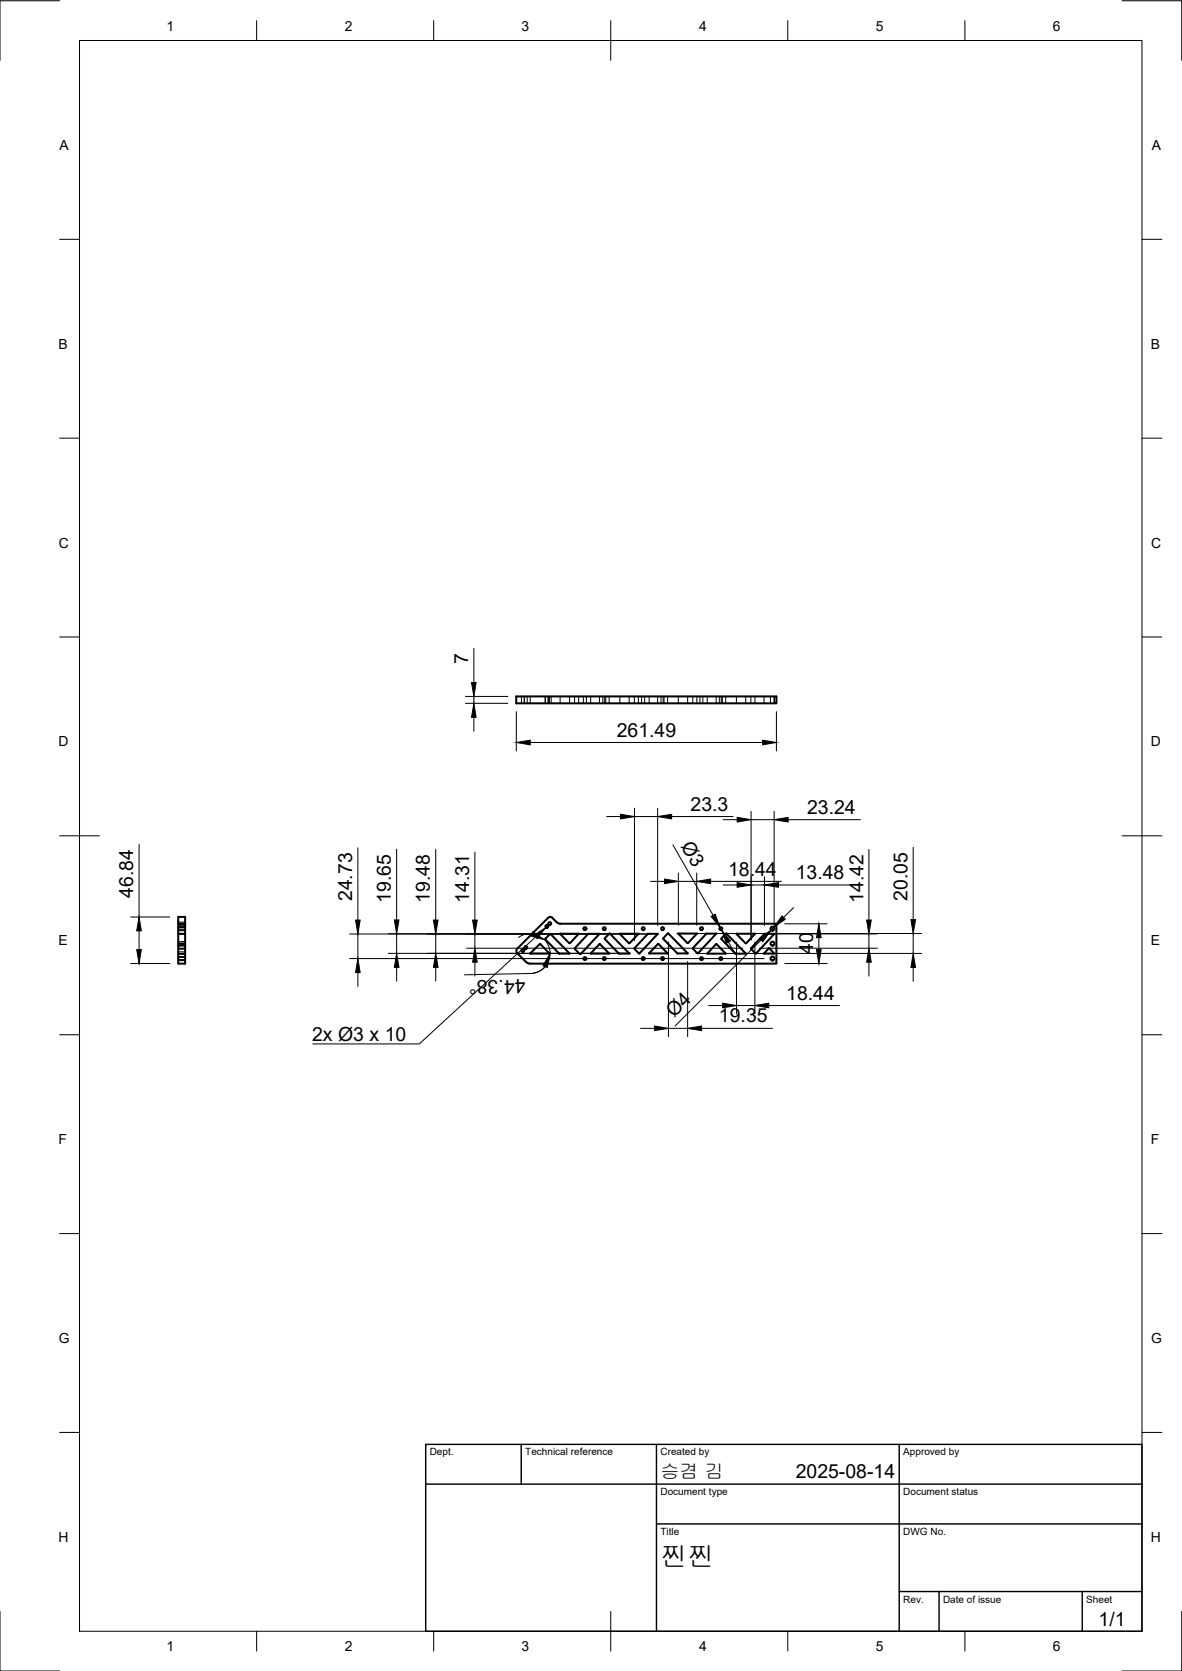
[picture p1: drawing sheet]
<svg xmlns="http://www.w3.org/2000/svg" width="297mm" height="420mm" viewBox="0 0 297 420" stroke-linecap="round" stroke-linejoin="round" font-family="sans-serif">
<!-- layer: Visible -->
<g fill="none" stroke="#000" stroke-width=".51">
<path d="M129.7 175.1h65.4v1.7h-65.4zM44.8 230.5h1.7v11.8h-1.7zM44.8 232.3h1.7M129.9 238.6l7.8-7.8a.75 .75 0 0 1 1.1 0l1.1 1.1 .9 .4h54.3v10h-62M129.9 239.6l2.3 2.3M130 238.6a.75 .75 0 0 0 0 1M137.1 236l1.3-1.1 4.7 4.8-2.6 .1M137.1 236.2l3.4 3.6M137.1 236v.2M138 239.7l-2.3-2.3-2.5 2.3 4.8 .1M138.1 239.7v.1M140.5 239.8h.1"/>
<path d="M140.8 234.8h4.6l-2.3 2.4-2.3-2.4M144.4 238.6l1.3 1.3M145.9 239.9h-.2M147.8 234.8l-3.3 3.8M147.8 234.8h2.8M147.8 234.8h.1M150.6 237.4l-2.1 2.4h4.6l-2.5-2.4M150.6 234.8l-4.7 5.1M152 235.9l1.2-1.2 4.9 5.1M152 236.1l3.5 3.7M152 235.9v.2M155.5 239.8h.1"/>
<path d="M155.6 239.8h2.5M159.4 238.6l1.1 1.1M160.4 234.8l-2.2 2.4M160.4 234.8h-4.6l2.3 2.4 .1-.1M160.7 239.7h-.1M162.8 234.8l-3.3 3.8M162.8 234.8h2.5l-4.6 4.9M162.8 234.8h.1M165.3 237.4l2.5 2.3h-4.7zM166.7 236.1l3.5 3.6M168 234.7l4.8 5h-2.6M168 234.7l-1.3 1.4"/>
<path d="M170.2 239.7h.1M170.5 234.7l2.3 2.4 2.3-2.3-4.6-.1M177.5 234.7l-3.4 3.7 1.2 1.3 4.7-4.9h-2.5M179.9 234.7l.1 .1M181.3 236.1l3.5 3.7M181.3 236.1l1.2-1.4 4.9 5-2.6 .1M182.4 239.8l-2.4-2.4-2.2 2.4M182.4 239.7l-4.6 .1M184.8 239.8h.1M189.7 234.8l-2.3 2.4-2.3-2.4h4.6M190 239.7l-1.3-1.1 .1-.2 3.3-3.6h2.5l-4.6 4.9M192 239.8l1.3-1.4 1.3 1.3-2.6 .1"/>
<path d="M132.2 241.9l.9 .4"/>
<circle cx="131.4" cy="239" r=".37"/>
<circle cx="132.1" cy="238.2" r=".37"/>
<circle cx="137.4" cy="232.9" r=".37"/>
<circle cx="138.1" cy="232.2" r=".37"/>
<circle cx="147" cy="233.5" r=".37"/>
<circle cx="151.9" cy="233.5" r=".37"/>
<circle cx="161.6" cy="233.5" r=".37"/>
<circle cx="166.5" cy="233.5" r=".37"/>
<circle cx="176.3" cy="233.5" r=".37"/>
<circle cx="181.2" cy="233.5" r=".37"/>
<circle cx="194.1" cy="237.3" r=".5"/>
<circle cx="194.1" cy="233.5" r=".5"/>
<circle cx="147" cy="241" r=".37"/>
<circle cx="151.9" cy="241" r=".37"/>
<circle cx="161.6" cy="241" r=".37"/>
<circle cx="166.5" cy="241" r=".37"/>
<circle cx="176.3" cy="241" r=".37"/>
<circle cx="181.2" cy="241" r=".37"/>
<circle cx="194.1" cy="241" r=".5"/>
</g>
<!-- layer: Hidden -->
<g fill="none" stroke="#000" stroke-width=".25">
<path d="M131 175.1v1.7M131.7 175.1v1.7M131.8 175.1v1.7M132.5 175.1v1.7M133.2 175.1v1.7M137 175.1v1.7M137.8 175.1v1.7M138.1 175.1v1.7M138.5 175.1v1.7M140.8 175.1v1.7M143.1 175.1v1.7M144.4 175.1v1.7"/>
<path d="M145.4 175.1v1.7M146.6 175.1v1.7M147.4 175.1v1.7M148.4 175.1v1.7M150.6 175.1v1.7M151.5 175.1v1.7M152 175.1v1.7M152.2 175.1v1.7M153.1 175.1v1.7M155.8 175.1v1.7M158.1 175.1v1.7M159.4 175.1v1.7"/>
<path d="M160.4 175.1v1.7M161.2 175.1v1.7M162 175.1v1.7M163.1 175.1v1.7M165.3 175.1v1.7M166.1 175.1v1.7M166.6 175.1v1.7M166.9 175.1v1.7M167.8 175.1v1.7M170.5 175.1v1.7M172.8 175.1v1.7M174.1 175.1v1.7"/>
<path d="M175.1 175.1v1.7M175.9 175.1v1.7M176.6 175.1v1.7M177.7 175.1v1.7M180 175.1v1.7M180.8 175.1v1.7M181.3 175.1v1.7M181.5 175.1v1.7M182.4 175.1v1.7M185.1 175.1v1.7M187.4 175.1v1.7M188.7 175.1v1.7"/>
<path d="M189.7 175.1v1.7M192 175.1v1.7M193.6 175.1v1.7M194.6 175.1v1.7M44.8 234.8h1.7h-1.7M44.8 239.8h1.7M44.8 234.7h1.7M44.8 234.8h1.7M44.8 239.7h1.7M44.8 232.6h1.7M44.8 233.3h1.7M44.8 237.9h1.7"/>
<path d="M44.8 238.6h1.7M44.8 237.2h1.7M44.8 233.9h1.7M44.8 233.1h1.7M44.8 237.3h1.7M44.8 231.9h1.7M44.8 239.9h1.7M44.8 238.4h1.7M44.8 234h1.7M44.8 233h1.7M44.8 237.8h1.7M44.8 236.8h1.7"/>
<path d="M44.8 239.3h1.7M44.8 241.4h1.7M44.8 240.7h1.7M44.8 241.5h1.7M44.8 240.5h1.7"/>
</g>
<!-- layer: BORDER -->
<g fill="none" stroke="#000" stroke-width=".25">
<path d="M15 .2h-15v15M20 10.2h267v400h-267zM64.5 5.2v5M109 5.2v5M153.5 5.2v10M198 5.2v5M242.5 5.2v5M282 .2h15v15M15 60.2h5M287 60.2h5M15 110.2h5M287 110.2h5"/>
<path d="M15 160.2h5M287 160.2h5M15 210.2h10M282 210.2h10M15 260.2h5M287 260.2h5M15 310.2h5M287 310.2h5M15 360.2h5M287 360.2h5M0 405.2v15h15M64.5 410.2v5"/>
<path d="M109 410.2v5M153.5 405.2v10M198 410.2v5M242.5 410.2v5M297 405.2v15h-15"/>
</g>
<!-- layer: TITLEBLOCK -->
<path d="M107 363.2h180v47h-180zM107 373.2h180M131 363.2v10M165 363.2v47M226 363.2v47M165 383.2h122M226 400.2h61M236 400.2v10M272 400.2v10" fill="none" stroke="#000" stroke-width=".36"/>
<!-- layer: FD_Dimensions -->
<g fill="none" stroke="#000" stroke-width=".25">
<path d="M117 176.8h10.6M117 175.1h10.6M119.1 163v8.6M119.1 175.1v1.7M129.8 178.9v9.9M195.1 178.9v9.9M119.1 180.4v3.5M133.2 186.7h58.4M34.9 212.3v18.3M89.9 213.2v18.2M99.7 213.5v17.8M109.5 213.6v17.8"/>
<path d="M119.3 214.2v17.2M152.5 205.3h3.5M159.4 203.2v33.3M159.4 205.3h5.9M165.3 203.2v29.5M168.8 205.3h15.4M169.1 212.4l10.1 17.8M170.5 219.5v13.1M175.1 219.5v13.1M181.7 206.1h3.6M188.7 204v32.3M188.7 206.1h5.8"/>
<path d="M194.5 204v28.7M198.1 206.1h18.1M218.4 213.6v17.7M229.5 213v18.2M32.9 230.6h9.8M34.9 234.1v4.7M87.8 234.8h75.4M89.9 234.8v6.2M97.6 239.7h60.9M97.6 234.8h63.1M99.7 234.8v4.9M109.5 234.8v4.9"/>
<path d="M117.2 238.4h69.4M119.3 234.8v3.6M133.6 234.8l-1.7 .1-1.6 .8M136.8 236.3a5 5 0 0 1 1.1 5.4 5 5 0 0 1-4.6 3.1l-16.6 .3M138.3 234.8l-1.2 1.1M140.1 239.8h.2M163.5 221.6h3.5M168 236.8v23.9M170.1 234.7h61.5M170.5 221.6h4.6M174.9 239.7h56.7M178.6 221.6h17.8"/>
<path d="M181 233.2l.3 .6M181.7 222.5h3.6M183.1 236.9l1.7 3M185.1 236.9v18M188.7 222.5h3.4M189.7 236.9v18M190.8 238.4h29.7M191.3 236.3l-21.7 21.7M192.1 220.4v12.3M194.2 234.8h26.3M194.5 233.2l-.7 .7M195.6 222.5h17.8"/>
<path d="M197.2 232.3h10.7M199.4 228.2l-2.5 2.5M205.8 235.8v3M218.4 234.8v3.6M229.5 234.7v5M32.9 242.3h9.8M87.8 241h104.2M89.9 244.5v3.5M99.7 243.2v3.5M109.5 243.2v3.5M119.3 241.9v3.5M137 243l-1.4 1.2-1.7 .5"/>
<path d="M161 258.6h3.5M168 258.6h4.8M172.8 241.8v18.9M176.3 258.6h17.8M178.1 252.8h3.5M185.1 252.8h4.6M193.2 252.8h17.8M197.2 242.3h10.7M218.4 241.9v3.5M229.5 243.2v3.5"/>
</g>
<g fill="#000" stroke="#000" stroke-width=".25">
<path d="M118.5 171.6h1.2l-.6 3.5zM119.1 176.8l.6 3.6h-1.2zM129.8 186.7l3.4-.6v1.2zM191.6 186.1l3.5 .6-3.5 .6zM156 204.7l3.4 .6-3.4 .6zM165.3 205.3l3.5-.6v1.2zM185.3 205.5l3.4 .6-3.4 .6zM194.5 206.1l3.6-.6v1.2zM34.4 238.8h1.1l-.6 3.5zM34.9 230.6l.6 3.5h-1.1zM89.3 231.4h1.2l-.6 3.4zM99.1 231.3h1.2l-.6 3.5z"/>
<path d="M108.9 231.4h1.2l-.6 3.4zM118.8 231.4h1.1l-.6 3.4zM133.9 234.3l2.9 2-3.4-1zM167 221l3.5 .6-3.5 .6zM175.1 221.6l3.5-.6v1.2zM178.7 230.4l1-.5 1.3 3.3zM181.3 233.8l2.3 2.8-1 .6zM185.3 221.9l3.4 .6-3.4 .6zM190.9 235.9l2.9-2-2.1 2.9zM192.1 222.5l3.5-.6v1.2zM196.5 230.3l.9 .8-2.9 2.1zM205.2 238.8h1.2l-.6 3.5z"/>
<path d="M205.8 232.3l.6 3.5h-1.2zM217.8 231.3h1.1l-.5 3.5zM228.9 231.2h1.2l-.6 3.5zM89.9 241l.6 3.5h-1.2zM99.7 239.7l.6 3.5h-1.2zM109.5 239.7l.6 3.5h-1.2zM119.3 238.4l.6 3.5h-1.1zM138.2 239.8l-.7 3.5-1.1-.5zM164.5 258l3.5 .6-3.5 .5zM172.8 258.6l3.5-.6v1.1zM181.6 252.2l3.5 .6-3.5 .6zM189.7 252.8l3.5-.6v1.2z"/>
<path d="M218.4 238.4l.5 3.5h-1.1zM229.5 239.7l.6 3.5h-1.2z"/>
</g>
<!-- layer: Hole Notes -->
<path d="M134.2 235.2l3-2-2.2 2.8z" fill="#000" stroke="#000" stroke-width=".25"/>
<path d="M134.6 235.6l-29.2 26.9h-26.8" fill="none" stroke="#000" stroke-width=".25"/>
<text font-size="6.8" x="166" y="393.7">찐찐</text>
<g font-size="4.9">
<text x="117.7" y="166.9" transform="rotate(-90 117.7 166.9)">7</text>
<text x="155" y="185.2">261.49</text>
<text x="173.5" y="203.9">23.3</text>
<text x="202.8" y="204.6">23.24</text>
<text x="171" y="212.7" transform="rotate(60 171 212.7)">Ø3</text>
<text x="183" y="220.2">18.44</text>
<text x="200" y="221.1">13.48</text>
<text x="33.5" y="225.7" transform="rotate(-90 33.5 225.7)">46.84</text>
<text x="88.5" y="226.6" transform="rotate(-90 88.5 226.6)">24.73</text>
<text x="98.2" y="226.9" transform="rotate(-90 98.2 226.9)">19.65</text>
<text x="108" y="227" transform="rotate(-90 108 227)">19.48</text>
<text x="117.9" y="227" transform="rotate(-90 117.9 227)">14.31</text>
<text x="217" y="226.9" transform="rotate(-90 217 226.9)">14.42</text>
<text x="228" y="226.5" transform="rotate(-90 228 226.5)">20.05</text>
<text x="204.3" y="239.9" transform="rotate(-90 204.3 239.9)">40</text>
<text x="132" y="246.3" transform="rotate(179 132 246.3)">44.38°</text>
<text x="197.6" y="251.4">18.44</text>
<text x="169.4" y="256.1" transform="rotate(-45 169.4 256.1)">Ø4</text>
<text x="180.7" y="257.1">19.35</text>
<text x="78.4" y="261.8">2x Ø3 x 10</text>
<text x="200" y="371.7">2025-08-14</text>
<text x="276.1" y="408.8">1/1</text>
</g>
<text font-size="4.8" x="166" y="371.7">승겸 김</text>
<g font-size="3.5">
<text x="41.9" y="7.7">1</text>
<text x="86.6" y="7.7">2</text>
<text x="131.1" y="7.7">3</text>
<text x="175.7" y="7.7">4</text>
<text x="220.1" y="7.7">5</text>
<text x="264.6" y="7.7">6</text>
<text x="15" y="37.7">A</text>
<text x="289.5" y="37.7">A</text>
<text x="14.7" y="87.7">B</text>
<text x="289.2" y="87.7">B</text>
<text x="14.8" y="137.7">C</text>
<text x="289.3" y="137.7">C</text>
<text x="14.7" y="187.7">D</text>
<text x="289.2" y="187.7">D</text>
<text x="14.7" y="237.7">E</text>
<text x="289.2" y="237.7">E</text>
<text x="14.7" y="287.7">F</text>
<text x="289.2" y="287.7">F</text>
<text x="14.8" y="337.7">G</text>
<text x="289.3" y="337.7">G</text>
<text x="14.7" y="387.7">H</text>
<text x="289.2" y="387.7">H</text>
<text x="41.9" y="415.2">1</text>
<text x="86.6" y="415.2">2</text>
<text x="131.1" y="415.2">3</text>
<text x="175.7" y="415.2">4</text>
<text x="220.1" y="415.2">5</text>
<text x="264.6" y="415.2">6</text>
</g>
<g font-size="2.5">
<text x="108" y="366">Dept.</text>
<text x="132" y="366">Technical reference</text>
<text x="166" y="366">Created by</text>
<text x="227" y="366">Approved by</text>
<text x="166" y="376">Document type</text>
<text x="227" y="376">Document status</text>
<text x="166" y="386">Title</text>
<text x="227" y="386">DWG No.</text>
<text x="227" y="403">Rev.</text>
<text x="237" y="403">Date of issue</text>
<text x="273" y="403">Sheet</text>
</g>
</svg>
